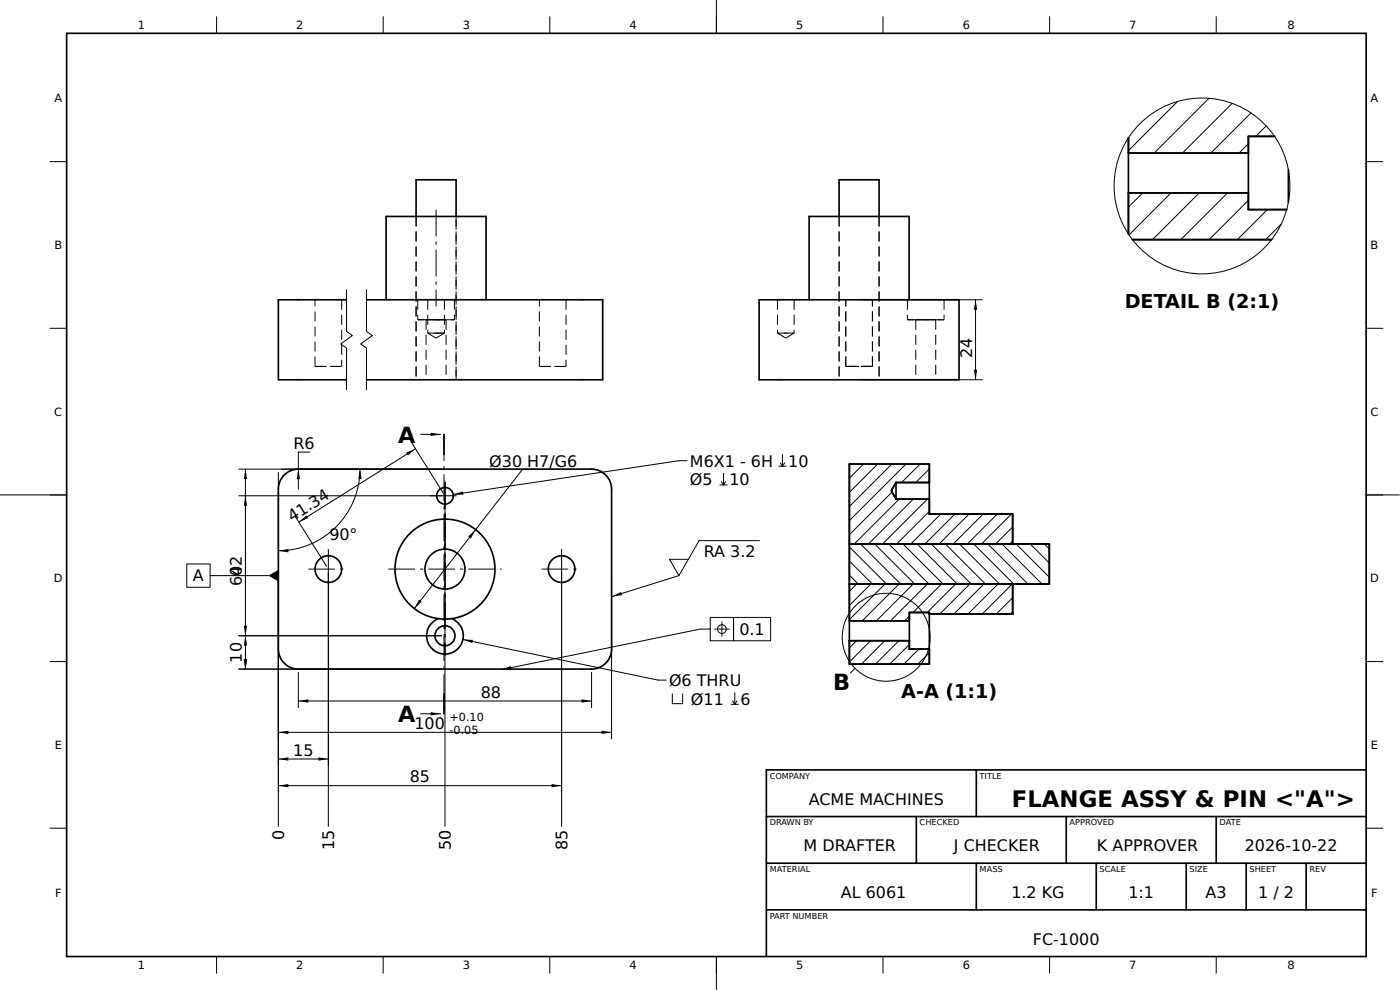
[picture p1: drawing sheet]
<svg xmlns="http://www.w3.org/2000/svg" width="420mm" height="297mm" viewBox="0 0 420 297" stroke-linecap="round" stroke-linejoin="round" font-family="sans-serif">
<g fill="none" stroke="#000" stroke-width=".5">
<path d="M20 10h390v277h-390zM338.7 41.4v28.8M338.7 57.9h36M338.7 45.9h36M382.5 40.9h-7.8v22h11.4M386.7 50.9v9.8M124.9 64.9v-11h12v11M251.8 64.9v-11h12v11M339.9 71.9h41.7M104 89.9h-20.5v24h20.5M110 89.9h70.9v24h-70.9M115.9 89.9v-25h30v25"/>
<path d="M227.8 89.9h60v24h-60zM242.8 89.9v-25h30v25M133.2 130.3v6M85.3 142.5a6 6 0 0 1 4.2-1.7h88a6 6 0 0 1 6 6v48a6 6 0 0 1-6 6h-88a6 6 0 0 1-6-6v-48a6 6 0 0 1 1.8-4.3zM267.6 147.3h.1M267.6 147.3l1.3 2.4M268.9 144.8l-1.3 2.5 1.3 2.4M268.9 144.8h10M268.9 149.7h10M268.9 144.8v4.9M268.9 144.8l-1.3 2.5M254.9 163.3h60v12h-60"/>
<path d="M303.9 163.3v-9h-25v-15h-24v60h24v-15.5h-6v11h6M303.9 175.3v9h-25M135.5 185.6a5.5 5.5 0 0 1 2.4 8.5 5.5 5.5 0 0 1-8.7 0 5.5 5.5 0 0 1 2.4-8.5M254.9 192.2h18M254.9 186.3h18M133.2 208.2v6M293 231v14M410 231h-180v56M230 245h180M230 259h180M275 245v14M293 259v14"/>
<path d="M320 245v14M329 259v14M356 259v14M365 245v14M374 259v14M392 259v14M230 273h180"/>
<circle cx="133.5" cy="148.8" r="2.5"/>
<circle cx="98.5" cy="170.8" r="4"/>
<circle cx="133.5" cy="170.8" r="15"/>
<circle cx="133.5" cy="170.8" r="6"/>
<circle cx="168.5" cy="170.8" r="4"/>
<circle cx="133.5" cy="190.8" r="3"/>
</g>
<g fill="none" stroke="#000" stroke-width=".3">
<path d="M65 5v5M115 5v5M165 5v5M215 0v10M265 5v5M315 5v5M365 5v5M353.4 30.5l-14.7 14.7M362.8 29.5l-16.4 16.4M369.8 31l-14.9 14.9M375.4 33.9l-12 12M380 37.8l-3.1 3.1"/>
<path d="M15 48.5h5M342.9 57.9l-4.2 4.3M351.4 57.9l-12.6 12.6M359.9 57.9l-14 14M368.4 57.9l-14 14M374.7 43.1l-2.8 2.8M410 48.5h5M374.7 60.1l-11.8 11.8M380.4 62.9l-9.1 9M384.5 67.2l-4.7 4.7M15 98.5h5M104 86.9v12.5l1.7 1.3-3.5 2.5 1.8 1.2v12.5"/>
<path d="M110 86.9v12.5l1.7 1.3-3.5 2.5 1.8 1.2v12.5M258.8 89.9h36M292.8 89.9v24M410 98.5h5M258.8 113.9h36M93 135.6h-3.5v11.2M123.6 133l9.4 14.9M124.7 134.6l-35 22M126.2 130.3h6M206.2 138.2h-2.5l-67.7 10.2M233.7 139.9h2.2M234.2 138.9l.6 1"/>
<path d="M234.8 136.4v3.5M235.5 138.9l-.7 1M259.1 139.3l-4.2 4.2M263.4 139.3l-8.5 8.4M267.6 139.3l-12.7 12.7M271.9 139.3l-17 16.9M276.1 139.3l-5.5 5.5M0 148.5h20M71.7 140.8h60.8M71.7 148.8h60.8M73.7 140.8v60M83.5 141.8v25.4"/>
<path d="M88.6 155l9.4 14.9M108 140.8a24.5 24.5 0 0 1-24.5 24.4M133.5 149.8v98.1M162.7 140.9h-5.9l-32.5 41.7M216 145.5h2.2M216.5 144.5l.6 1M217.1 142v3.5M217.8 144.5l-.7 1M267.7 147.6l-12.8 12.8M269.9 149.7l-13.6 13.6M274.1 149.7l-13.5 13.6M278.3 149.7l-13.5 13.6"/>
<path d="M278.9 153.4l-9.8 9.9M278.9 140.7l-4.1 4.1M282.3 154.3l-9 9M286.6 154.3l-9.1 9M290.8 154.3l-9 9M295 154.3l-9 9M299.3 154.3l-9 9M303.5 154.3l-9 9M303.9 158.1l-5.1 5.2M410 148.5h10M56.1 169.2h7v7h-7zM63.1 172.7h17.4"/>
<path d="M83.5 171.8v76.1M98.5 171.8v76.1M168.5 171.8v76.1M183.5 171.8v49.9M203.7 172.7l-20 6.3M227.9 162.2h-18.1l-6.1 10.5-2.8-4.9h5.7M254.9 164.1l11.2 11.2M254.9 168.3l6.9 7M254.9 172.6l2.7 2.7M257.1 175.3l-2.2 2.1M258.3 163.3l12 12M261.3 175.3l-6.4 6.4"/>
<path d="M262.6 163.3l12 12M265.6 175.3l-10.7 10.6M266.8 163.3l12 12M269.8 175.3l-11 11M271.1 163.3l11.9 12M274 175.3l-11 11M275.3 163.3l12 12M278.3 175.3l-11 11M279.5 163.3l12 12M282.5 175.3l-8.5 8.5M283.8 163.3l12 12M286.8 175.3l-8.5 8.5"/>
<path d="M288 163.3l12 12M291 175.3l-9 9M292.3 163.3l12 12M295.3 175.3l-9 9M296.5 163.3l12 12M299.5 175.3l-9 9M300.8 163.3l11.9 12M303.7 175.3l-9 9M303.9 179.3l-4.9 5M303.9 162.4l-.9 .9M305 163.3l9.9 9.9M309.2 163.3l5.7 5.6"/>
<path d="M313.5 163.3l1.4 1.4M15 198.5h5M71.7 190.8h60.8M138.9 191.9l58.6 12.2h2.5M213.2 185.3h7v7h-7zM213.2 188.8h-3l-59.7 12.1M214.5 188.8h4.3M216.7 186.6v4.3M220.2 185.3h11.1v7h-11.1zM257.1 192.2l-2.2 2.2M261.3 192.2l-6.4 6.4M265.5 192.2l-7 7.1"/>
<path d="M269.8 192.2l-7 7.1M272.9 193.4l-5.9 5.9M272.9 184.9l-1.4 1.4M275.8 194.8l-4.5 4.5M278.9 195.8l-3.4 3.5M303.9 183.6l-.7 .7M410 198.5h5M71.7 200.8h60.8M83.5 219.7h100M89.5 201.8v10.5M89.5 210.3h88M126.2 214.2h6"/>
<path d="M177.5 201.8v10.5M201.8 208.2v2.9h3.1v-2.9M219.4 211.3h2.2M219.9 210.3l.6 1M220.5 207.8v3.5M221.2 210.3l-.7 1M256.6 200.5l-1.4 1.4M83.5 227.7h15M83.5 235.7h85M15 248.5h5M410 248.5h5M65 287v5"/>
<path d="M115 287v5M165 287v5M215 287v10M265 287v5M315 287v5M365 287v5"/>
<circle cx="360.7" cy="55.8" r="26.4"/>
<circle cx="216.7" cy="188.8" r="1.31"/>
<circle cx="265.9" cy="191.2" r="13.2"/>
</g>
<g fill="none" stroke="#000" stroke-width=".3" stroke-dasharray="3 1.5" stroke-linecap="butt">
<path d="M124.9 64.9v49M136.9 64.9v49M251.8 64.9v49M263.8 64.9v49M102.5 89.9v20M125.4 95.9h5.5M125.4 89.9v6M127.9 95.9h3M127.9 95.9v18M128.4 99.9h2.5M128.4 89.9v10M130.9 95.9h3"/>
<path d="M130.9 95.9h5.5M130.9 99.9h2.5M133.4 99.9h-5M133.4 89.9v10M133.9 95.9h-6M133.9 95.9v18M136.4 95.9h-11M136.4 89.9v6M169.9 89.9v20M233.3 99.9h5M233.3 89.9v10M238.3 89.9v10"/>
<path d="M238.3 99.9h-5M238.3 99.9l-2.5 1.5M272.3 95.9h11M272.3 89.9v6M274.8 95.9h6M274.8 95.9v18M280.8 95.9v18M280.8 95.9h-6M283.3 89.9v6M283.3 95.9h-11M94.5 109.9h8M94.5 109.9v-20"/>
<path d="M102.5 109.9h-8M130.9 101.4l2.5-1.5M130.9 101.4l-2.5-1.5M136.9 113.9v-49M161.9 109.9h8M161.9 109.9v-20M169.9 109.9h-8M235.8 101.4l-2.5-1.5M253.8 109.9h8M253.8 109.9v-20M257.8 109.9h-4M261.8 109.9h-4"/>
<path d="M261.8 109.9v-20"/>
</g>
<path d="M130.9 62.9v29M133.2 130.3v83.9M129 148.8h9M133.5 153.8v34M133.5 144.3v9M133.5 144.8v52M92.5 170.8h12M98.5 164.8v12M116.5 170.8h34M162.5 170.8h12M168.5 164.8v12" fill="none" stroke="#000" stroke-width=".3" stroke-dasharray="8 1.5 1 1.5" stroke-linecap="butt"/>
<g fill="#000">
<path d="M292.8 89.9l.5 3h-1zM292.3 110.9h1l-.5 3zM121.9 135.8l2.8-1.2-2.3 2.1zM129.2 129.8l3 .5-3 .5zM73.7 140.8l.5 3h-1zM73.7 148.8l.5 3h-1zM89.5 140.8l.5 3h-1zM89.7 156.6l2.2-2 .6 .9zM108 140.8l.5 3h-1zM136 148.4l2.9-1 .2 1zM140.5 161l2.2-2.1-1.4 2.7zM83.5 165.2l3-.5v1z"/>
<path d="M80.5 172.7l3.2-1.8v3.6zM183.7 179l2.7-1.4 .3 1zM73.7 190.8l.5 3h-1zM73.2 187.8h1l-.5 3zM125.8 179.9l.8 .6-2.3 2.1zM138.9 191.9l3.1 .1-.2 1zM73.2 197.8h1l-.5 3zM83.5 219.7l3-.5v1zM89.5 210.3l3-.5v1zM129.2 213.7l3 .5-3 .5zM150.5 200.9l2.8-1.1 .2 1zM174.5 209.8l3 .5-3 .5z"/>
<path d="M180.5 219.2l3 .5-3 .5zM83.5 227.7l3-.5v1zM83.5 235.7l3-.5v1zM95.5 227.2l3 .5-3 .5zM165.5 235.2l3 .5-3 .5z"/>
</g>
<text font-size="6.8" x="303.7" y="242.2">FLANGE ASSY &amp; PIN &lt;&quot;A&quot;&gt;</text>
<g font-size="6.7">
<text x="119.4" y="132.8">A</text>
<text x="250.1" y="207">B</text>
<text x="119.4" y="216.6">A</text>
</g>
<g font-size="5.8">
<text x="337.5" y="92.4">DETAIL B (2:1)</text>
<text x="270.5" y="209.5">A-A (1:1)</text>
</g>
<g font-size="4.8">
<text x="291.7" y="107.5" transform="rotate(-90 291.7 107.5)">24</text>
<text x="88.1" y="134.8">R6</text>
<text x="146.8" y="140">Ø30 H7/G6</text>
<text x="207" y="140">M6X1 - 6H</text>
<text x="236.6" y="140">10</text>
<text x="207" y="145.6">Ø5</text>
<text x="218.9" y="145.6">10</text>
<text x="87.7" y="156.7" transform="rotate(-32 87.7 156.7)">41.34</text>
<text x="98.8" y="162">90°</text>
<text x="211.2" y="167.1">RA 3.2</text>
<text x="72.6" y="172.7" transform="rotate(-90 72.6 172.7)">0</text>
<text x="57.9" y="174.5">A</text>
<text x="72.6" y="175.8" transform="rotate(-90 72.6 175.8)">642</text>
<text x="221.9" y="190.5">0.1</text>
<text x="72.6" y="198.8" transform="rotate(-90 72.6 198.8)">10</text>
<text x="144.3" y="209.3">88</text>
<text x="200.8" y="205.8">Ø6 THRU</text>
<text x="207.4" y="211.4">Ø11</text>
<text x="222.3" y="211.4">6</text>
<text x="124.4" y="218.7">100</text>
<text x="88" y="226.7">15</text>
<text x="123" y="234.7">85</text>
<text x="242.7" y="241.4">ACME MACHINES</text>
<text x="85.3" y="252" transform="rotate(-90 85.3 252)">0</text>
<text x="100.3" y="255" transform="rotate(-90 100.3 255)">15</text>
<text x="135.3" y="255" transform="rotate(-90 135.3 255)">50</text>
<text x="170.3" y="255" transform="rotate(-90 170.3 255)">85</text>
<text x="241.2" y="255.4">M DRAFTER</text>
<text x="286.3" y="255.4">J CHECKER</text>
<text x="329.2" y="255.4">K APPROVER</text>
<text x="373.6" y="255.4">2026-10-22</text>
<text x="252.3" y="269.4">AL 6061</text>
<text x="303.5" y="269.4">1.2 KG</text>
<text x="338.6" y="269.4">1:1</text>
<text x="361.8" y="269.4">A3</text>
<text x="377.6" y="269.4">1 / 2</text>
<text x="310" y="283.4">FC-1000</text>
</g>
<g font-size="3.4">
<text x="41.4" y="8.8">1</text>
<text x="88.9" y="8.8">2</text>
<text x="138.9" y="8.8">3</text>
<text x="188.9" y="8.8">4</text>
<text x="238.9" y="8.8">5</text>
<text x="288.9" y="8.8">6</text>
<text x="338.9" y="8.8">7</text>
<text x="386.4" y="8.8">8</text>
<text x="16.3" y="30.5">A</text>
<text x="411.3" y="30.5">A</text>
<text x="16.3" y="74.8">B</text>
<text x="411.3" y="74.8">B</text>
<text x="16.3" y="124.7">C</text>
<text x="411.3" y="124.7">C</text>
<text x="16.2" y="174.8">D</text>
<text x="411.2" y="174.8">D</text>
<text x="134.9" y="216.2">+0.10</text>
<text x="134.9" y="220.1">-0.05</text>
<text x="16.4" y="224.7">E</text>
<text x="411.4" y="224.7">E</text>
<text x="16.5" y="269">F</text>
<text x="411.5" y="269">F</text>
<text x="41.4" y="290.7">1</text>
<text x="88.9" y="290.7">2</text>
<text x="138.9" y="290.7">3</text>
<text x="188.9" y="290.7">4</text>
<text x="238.9" y="290.7">5</text>
<text x="288.9" y="290.7">6</text>
<text x="338.9" y="290.7">7</text>
<text x="386.4" y="290.7">8</text>
</g>
<g font-size="2.5">
<text x="231" y="233.6">COMPANY</text>
<text x="294" y="233.6">TITLE</text>
<text x="231" y="247.6">DRAWN BY</text>
<text x="276" y="247.6">CHECKED</text>
<text x="321" y="247.6">APPROVED</text>
<text x="366" y="247.6">DATE</text>
<text x="231" y="261.6">MATERIAL</text>
<text x="294" y="261.6">MASS</text>
<text x="330" y="261.6">SCALE</text>
<text x="357" y="261.6">SIZE</text>
<text x="375" y="261.6">SHEET</text>
<text x="393" y="261.6">REV</text>
<text x="231" y="275.6">PART NUMBER</text>
</g>
</svg>
